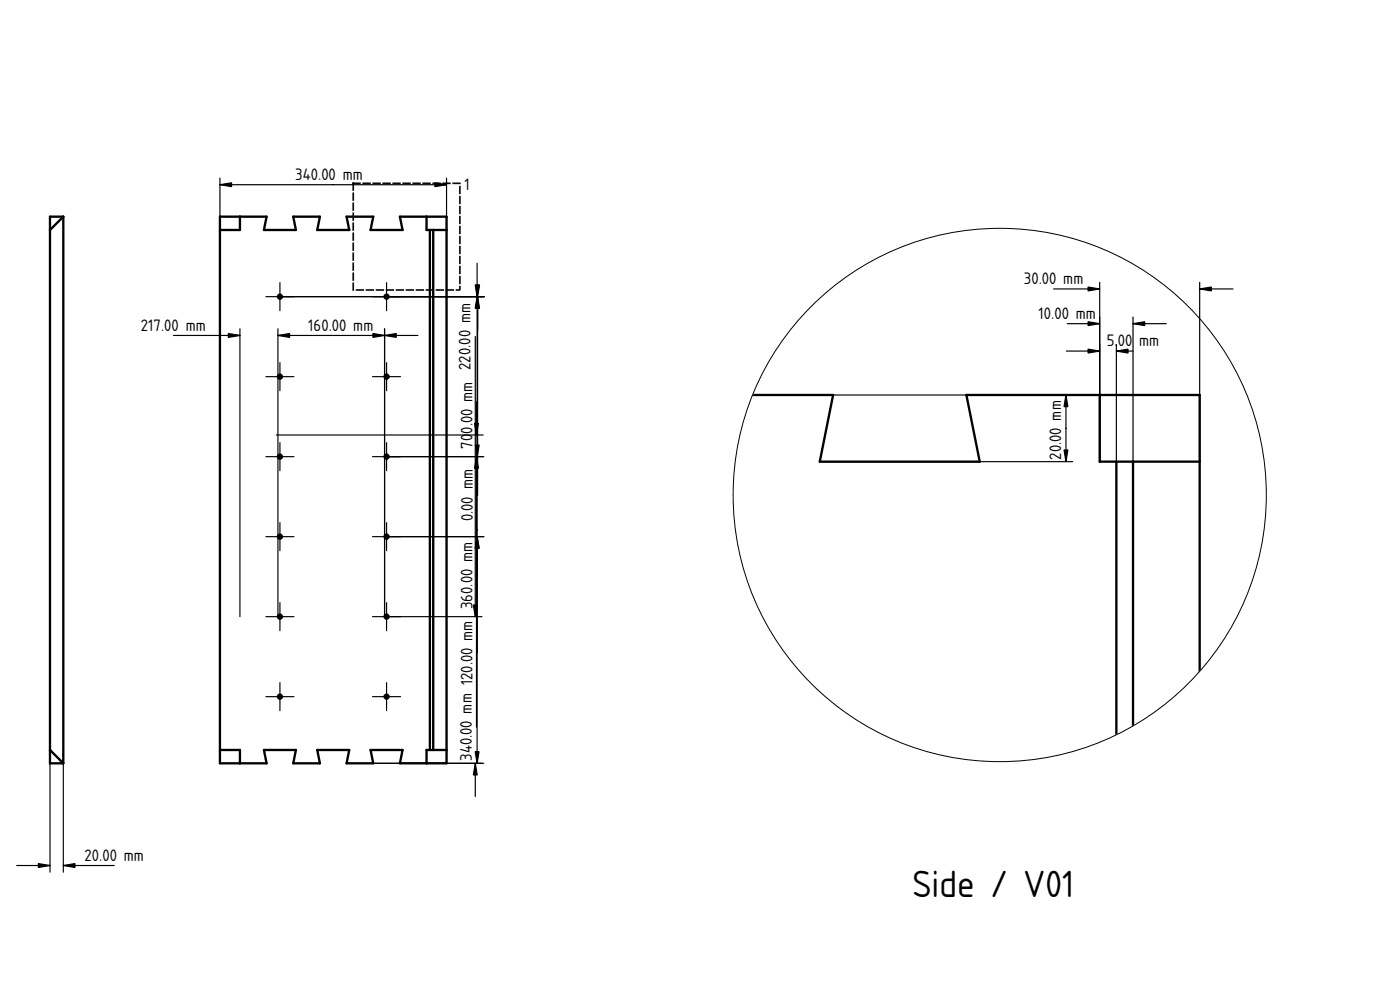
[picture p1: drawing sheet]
<svg xmlns="http://www.w3.org/2000/svg" width="420mm" height="297mm" viewBox="0 0 420 297" stroke-linecap="round" stroke-linejoin="round" font-family="sans-serif">
<path d="M100 147h.1" fill="none" stroke="#000" stroke-width=".3"/>
<path d="M66 69h6v-4h8l-.8 4h9.6l-.8-4h8l-.8 4h9.6l-.8-4h8l-.8 4h9.6l-.8-4h8v4h1v156h-1v4h-8l.8-4h-9.6l.8 4h-8l.8-4h-9.6l.8 4h-8l.8-4h-9.6l.8 4h-8v-4h-6z" fill-rule="evenodd" fill="#fff"/>
<path d="M100 147h.1" fill="none" stroke="#000" stroke-width=".3"/>
<g fill="#fff">
<path d="M130 69h4v156h-4z" fill-rule="evenodd"/>
<path d="M129 69h1v156h-1z" fill-rule="evenodd"/>
<path d="M66 225h6v4h-6z" fill-rule="evenodd"/>
<path d="M128 225h6v4h-6z" fill-rule="evenodd"/>
<path d="M66 65h6v4h-6z" fill-rule="evenodd"/>
<path d="M128 65h6v4h-6z" fill-rule="evenodd"/>
<circle cx="116" cy="209" r=".6"/>
<circle cx="116" cy="113" r=".6"/>
<circle cx="84" cy="89" r=".6"/>
<circle cx="116" cy="137" r=".6"/>
<circle cx="116" cy="161" r=".6"/>
<circle cx="84" cy="137" r=".6"/>
<circle cx="116" cy="89" r=".6"/>
<circle cx="84" cy="185" r=".6"/>
<circle cx="84" cy="161" r=".6"/>
<circle cx="116" cy="185" r=".6"/>
<circle cx="84" cy="113" r=".6"/>
<circle cx="84" cy="209" r=".6"/>
</g>
<g fill="none" stroke="#000" stroke-width=".7">
<path d="M66 65h14l-.8 4h9.6l-.8-4h8l-.8 4h9.6l-.8-4h8l-.8 4h9.6l-.8-4h14v164h-14l.8-4h-9.6l.8 4h-8l.8-4h-9.6l.8 4h-8l.8-4h-9.6l.8 4h-14zM72 65v4h-6M128 65v4h6M129 69v156M130 69v156M66 225h6v4M134 225h-6v4"/>
<circle cx="84" cy="89" r=".6"/>
<circle cx="116" cy="89" r=".6"/>
<circle cx="84" cy="113" r=".6"/>
<circle cx="116" cy="113" r=".6"/>
<circle cx="84" cy="137" r=".6"/>
<circle cx="116" cy="137" r=".6"/>
<circle cx="84" cy="161" r=".6"/>
<circle cx="116" cy="161" r=".6"/>
<circle cx="84" cy="185" r=".6"/>
<circle cx="116" cy="185" r=".6"/>
<circle cx="84" cy="209" r=".6"/>
<circle cx="116" cy="209" r=".6"/>
</g>
<g fill="#000" stroke="#000" stroke-width=".35">
<path d="M66 55.4l3.5-.6v1.2zM130.5 54.8l3.5 .6-3.5 .6zM142.6 85.5h1.2l-.6 3.5zM143.2 89l.6 3.5h-1.2zM143.3 89l.6 3.5h-1.1zM142.8 85.5h1.1l-.6 3.5zM68.5 100.1l3.5 .5-3.5 .6zM83.4 100.6l3.5-.5v1.1zM111.9 100.1l3.5 .5-3.5 .6zM115.4 100.6l3.5-.5v1.1zM143 137l.6 3.5h-1.2zM142.4 127h1.2l-.6 3.5z"/>
<path d="M142.6 133.5h1.2l-.6 3.5zM143.2 161l.6 3.5h-1.2zM142.1 181.5h1.1l-.6 3.5zM142.6 229l.6 3.5h-1.1zM142.6 225.5h1.2l-.6 3.5z"/>
<path d="M84 84.8v8.4zM79.8 89h8.4z" fill-rule="evenodd"/>
<path d="M116 84.8v8.4zM111.8 89h8.4z" fill-rule="evenodd"/>
<path d="M84 108.8v8.4zM79.8 113h8.4z" fill-rule="evenodd"/>
<path d="M116 108.8v8.4zM111.8 113h8.4z" fill-rule="evenodd"/>
<path d="M84 132.8v8.4zM79.8 137h8.4z" fill-rule="evenodd"/>
<path d="M116 132.8v8.4zM111.8 137h8.4z" fill-rule="evenodd"/>
<path d="M84 156.8v8.4zM79.8 161h8.4z" fill-rule="evenodd"/>
<path d="M116 156.8v8.4zM111.8 161h8.4z" fill-rule="evenodd"/>
<path d="M84 180.8v8.4zM79.8 185h8.4z" fill-rule="evenodd"/>
<path d="M116 180.8v8.4zM111.8 185h8.4z" fill-rule="evenodd"/>
<path d="M84 204.8v8.4zM79.8 209h8.4z" fill-rule="evenodd"/>
<path d="M116 204.8v8.4zM111.8 209h8.4z" fill-rule="evenodd"/>
</g>
<path d="M106 55h32v32h-32z" fill="none" stroke="#080808" stroke-width=".5" stroke-dasharray="2 1"/>
<path d="M100 147h.1" fill="none" stroke="#000" stroke-width=".3"/>
<g fill="none" stroke="#000" stroke-width=".35">
<path d="M66 53.4v171.6M66 55.4h68M134 53.4v171.6M143.2 79v150M72 98.6v86.4M83.4 98.6v86.4M84 89h61.3M115.4 98.6v86.4M143.3 89v59.6M52 100.6h20M83.4 100.6h42M142.6 101v84"/>
<path d="M82.9 130.5h62.1M115.4 137h29.8M143 120.5v10M143 137v81.2M143.2 127v10M115.4 161h29.8M143.2 161v34.9M116 185h28.6M112 229h33.2M142.6 229v10"/>
</g>
<path d="M15 65h4v164h-4z" fill-rule="evenodd" fill="#fff"/>
<path d="M17 147h.1" fill="none" stroke="#000" stroke-width=".3"/>
<path d="M15 69l4-4v164l-4-4z" fill-rule="evenodd" fill="#fff"/>
<path d="M17 147h.1" fill="none" stroke="#000" stroke-width=".3"/>
<g fill="#fff">
<path d="M15 225l4 4h-4z"/>
<path d="M15 65h4l-4 4z"/>
</g>
<path d="M19 65l-4 4M19 65h-4v164h4M19 65v164M15 225l4 4" fill="none" stroke="#000" stroke-width=".7"/>
<path d="M17 147h.1" fill="none" stroke="#000" stroke-width=".3"/>
<path d="M15 225v36.7M19 225v36.7M5 259.7h10M19 259.7h15.3" fill="none" stroke="#000" stroke-width=".35"/>
<path d="M11.5 259.1l3.5 .6-3.5 .6zM19 259.7l3.5-.6v1.2z" fill="#000" stroke="#000" stroke-width=".35"/>
<path d="M225 118.5h25l-4 20h48l-4-20h70v84.1a80.8 80.8 0 0 1-102.7 14.5 80.8 80.8 0 0 1-32.3-98.6z" fill-rule="evenodd" fill="#fff"/>
<path d="M300 148.5h.1" fill="none" stroke="#000" stroke-width=".3"/>
<path d="M225 118.5h25l-4 20h48l-4-20h40v20h5v82.8a80.8 80.8 0 0 1-90.1-13.7 80.8 80.8 0 0 1-19.9-89.1z" fill-rule="evenodd" fill="#fff"/>
<path d="M300 148.5h.1" fill="none" stroke="#000" stroke-width=".3"/>
<g fill="#fff">
<path d="M340 138.5h20v64.1a80.8 80.8 0 0 1-20 16.1z" fill-rule="evenodd"/>
<path d="M330 118.5h30v20h-30z" fill-rule="evenodd"/>
<path d="M335 138.5h5v80.2l-5 2.6z" fill-rule="evenodd"/>
</g>
<path d="M330 118.5v20h30M335 138.5v82.8M340 138.5v80.2M340 218.7a80.8 80.8 0 0 0 20-16.1v-84.1h-70l4 20h-48l4-20h-25a80.8 80.8 0 0 0 19.9 89.1 80.8 80.8 0 0 0 90.1 13.7M340 218.7l-5 2.6" fill="none" stroke="#000" stroke-width=".7"/>
<path d="M212 60.5h176v176h-176zM220 148.5a80 80 0 0 1 160 0 80 80 0 0 1-160 0z" fill-rule="evenodd" fill="#fff" stroke="#fff" stroke-width=".3"/>
<g fill="none" stroke="#000" stroke-width=".3">
<path d="M300 148.5h.1"/>
<circle cx="300" cy="148.5" r="80"/>
</g>
<g fill="none" stroke="#000" stroke-width=".35">
<path d="M316.2 86.7h13.8M320.3 97.1h9.7M330 84.7v53.8M340 95.1v43.4M340 97.1h10M360 84.7v53.8M360 86.7h10M250 118.5h71.9M319.9 118.5v20M320 105.3h10M335 103.3v35.2M335 105.3h5.1"/>
<path d="M246 138.5h75.9"/>
</g>
<path d="M326.5 86.1l3.5 .6-3.5 .6zM326.5 96.5l3.5 .6-3.5 .6zM340 97.1l3.5-.6v1.2zM360 86.7l3.5-.6v1.2zM319.9 118.5l.6 3.5h-1.2zM326.5 104.8l3.5 .5-3.5 .6zM335 105.3l3.5-.5v1.1zM319.3 135h1.2l-.6 3.5z" fill="#000" stroke="#000" stroke-width=".35"/>
<text font-size="10.7" x="273.8" y="269.2">Side / V01</text>
<g font-size="4.7">
<text x="88.6" y="54">340.00 mm</text>
<text x="139.4" y="57.1">1</text>
<text x="307.3" y="85.3">30.00 mm</text>
<text x="311.7" y="95.7">10.00 mm</text>
<text x="42.3" y="99.2">217.00 mm</text>
<text x="92.5" y="99.2">160.00 mm</text>
<text x="332.2" y="103.9">5.</text>
<text x="335.5" y="103.9">00</text>
<text x="341.9" y="103.9">mm</text>
<text x="141.2" y="111" transform="rotate(-90 141.2 111)">220.00 mm</text>
<text x="141.8" y="130.1" transform="rotate(-90 141.8 130.1)">0.00 mm</text>
<text x="141.8" y="134.6" transform="rotate(-90 141.8 134.6)">70</text>
<text x="318.5" y="138" transform="rotate(-90 318.5 138)">20.00 mm</text>
<text x="141.9" y="156.4" transform="rotate(-90 141.9 156.4)">0.00 mm</text>
<text x="141.8" y="182.8" transform="rotate(-90 141.8 182.8)">360.00 mm</text>
<text x="141.6" y="228.3" transform="rotate(-90 141.6 228.3)">340.00 mm 120.00 mm</text>
<text x="25.4" y="258.3">20.00 mm</text>
</g>
</svg>
